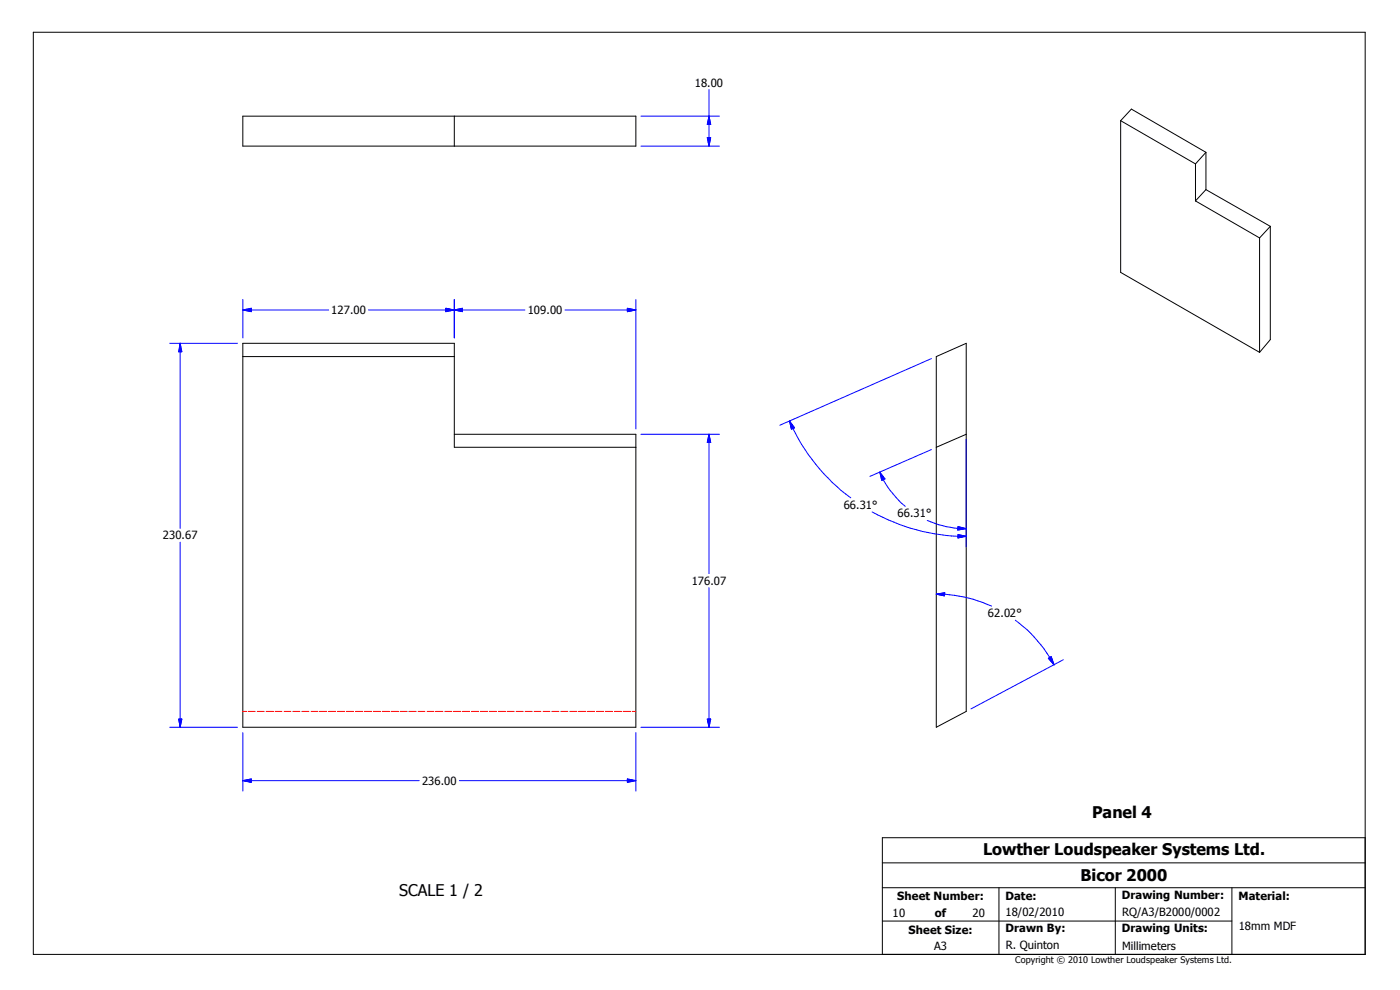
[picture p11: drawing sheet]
<svg xmlns="http://www.w3.org/2000/svg" width="420mm" height="297mm" viewBox="0 0 420 297" stroke-linecap="round" stroke-linejoin="round" font-family="sans-serif">
<g fill="none" stroke="#000" stroke-width=".3">
<path d="M10 9.7h399.4v276.3h-399.4zM72.8 34.8h117.9v9h-117.9zM136.2 34.8v9M336 36.2l22.5 12.9M336 36.2v45.4l41.7 24M336 36.2l3.3-3.5 22.3 12.9M358.5 49.1v11.1M361.6 56.8l-3.1 3.4M361.6 56.8l19.3 11M361.6 45.6v11.2M361.6 45.6l-3.1 3.5M358.5 60.2l19.2 11.1"/>
<path d="M377.7 71.3v34.3M380.9 67.8l-3.2 3.5M380.9 67.8v34l-3.2 3.8M72.8 106.9h63.4M280.8 106.9l8.9-4v110.3l-8.9 4.7zM136.2 130.1h54.5v87.8h-117.9v-115h63.4v31.1h54.5M289.7 130.1l-8.9 3.9M264.6 258.6h144.8M409.4 251.1h-144.8v34.9M264.6 276h104.8M264.6 266h144.8M299.6 266v20"/>
<path d="M334.4 266v20M369.4 266v20"/>
</g>
<g fill="none" stroke="#f00" stroke-width=".3">
<path d="M72.8 213.2h1.1M74.4 213.2h2.1M77.1 213.2h2.1M79.8 213.2h2.2M82.5 213.2h2.1M85.2 213.2h2.1M87.8 213.2h2.1M90.5 213.2h2.1M93.2 213.2h2.1M95.8 213.2h2.2M98.6 213.2h2.1M101.2 213.2h2.2"/>
<path d="M103.9 213.2h2.1M106.6 213.2h2.1M109.2 213.2h2.2M111.9 213.2h2.1M114.6 213.2h2.2M117.3 213.2h2.2M120 213.2h2.1M122.6 213.2h2.2M125.3 213.2h2.1M128 213.2h2.1M130.6 213.2h2.2M133.3 213.2h2.2"/>
<path d="M136 213.2h2.2M138.7 213.2h2.1M141.4 213.2h2.1M144 213.2h2.2M146.7 213.2h2.1M149.4 213.2h2.2M152.1 213.2h2.1M154.8 213.2h2.1M157.4 213.2h2.2M160.1 213.2h2.1M162.8 213.2h2.1M165.4 213.2h2.2"/>
<path d="M168.1 213.2h2.2M170.9 213.2h2.1M173.5 213.2h2.2M176.2 213.2h2.1M178.9 213.2h2.1M181.5 213.2h2.1M184.2 213.2h2.2M186.9 213.2h2.2M189.6 213.2h1.1"/>
</g>
<g fill="none" stroke="#00f" stroke-width=".3">
<path d="M192.2 34.8h23.5M212.6 26.9v16.9M212.6 34.8l.5 2.5h-1zM192.2 43.8h23.5M212.1 41.2h1l-.5 2.6zM72.8 92.9l2.6-.5v1zM72.8 89.8v11.5M72.8 92.9h25.8M110.5 92.9h46.9M133.7 92.4l2.5 .5-2.5 .5zM136.2 92.9l2.5-.5v1zM136.2 89.8v11.5"/>
<path d="M169.4 92.9h21.3M188.1 92.4l2.6 .5-2.6 .5zM190.7 89.8v38.7M50.9 102.9h20.3M54 102.9v55.4M54 102.9l.5 2.5h-.9zM279.3 107.5l-45.5 19.9M192.2 130.1h23.5M212.6 130.1v41.8M212.6 130.1l.5 2.5h-1zM236.7 126.2a57 57 0 0 0 18.4 23M236.7 126.2l1.6 2-1 .4z"/>
<path d="M279.3 134.7l-18.4 8.1M289.7 131.7v32.2M261.5 153.4a58.5 58.5 0 0 0 28.2 7.3M263.8 141.5a26.8 26.8 0 0 0 7.6 10.2M263.8 141.5l1.5 2-.9 .4zM278 156a27.5 27.5 0 0 0 11.7 2.4M287.3 157.8l2.4 .6-2.5 .4zM54 162.5v55.4M212.6 176.1v41.8M280.8 178.1a40.4 40.4 0 0 1 16.5 3.5M280.8 178.1l2.5-.5-.1 1zM287.3 160.2l2.4 .5-2.4 .5z"/>
<path d="M304.5 185.9a39.3 39.3 0 0 1 11.6 13.3M314.4 197.3l.8-.5 .9 2.4zM318.9 197.7l-27.7 14.7M50.9 217.9h20.3M53.6 215.5h.9l-.5 2.4zM72.8 219.6v17.5M190.7 219.6v17.5M192.2 217.9h23.5M212.1 215.5h1l-.5 2.4zM72.8 233.9h52.9M72.8 233.9l2.6-.5v1.1zM137.8 233.9h52.9"/>
<path d="M188.1 233.4l2.6 .5-2.6 .6z"/>
</g>
<g fill="#00f" stroke="#00f" stroke-width=".3">
<path d="M72.8 233.9l2.6-.5v1.1z" fill-rule="evenodd"/>
<path d="M188.1 233.4l2.6 .5-2.6 .6z" fill-rule="evenodd"/>
<path d="M54 102.9l.5 2.5h-.9z" fill-rule="evenodd"/>
<path d="M53.6 215.5h.9l-.5 2.4z" fill-rule="evenodd"/>
<path d="M212.6 130.1l.5 2.5h-1z" fill-rule="evenodd"/>
<path d="M212.1 215.5h1l-.5 2.4z" fill-rule="evenodd"/>
<path d="M136.2 92.9l2.5-.5v1z" fill-rule="evenodd"/>
<path d="M188.1 92.4l2.6 .5-2.6 .5z" fill-rule="evenodd"/>
<path d="M72.8 92.9l2.6-.5v1z" fill-rule="evenodd"/>
<path d="M133.7 92.4l2.5 .5-2.5 .5z" fill-rule="evenodd"/>
<path d="M212.6 34.8l.5 2.5h-1z" fill-rule="evenodd"/>
<path d="M212.1 41.2h1l-.5 2.6z" fill-rule="evenodd"/>
<path d="M236.7 126.2l1.6 2-1 .4z" fill-rule="evenodd"/>
<path d="M287.3 160.2l2.4 .5-2.4 .5z" fill-rule="evenodd"/>
<path d="M287.3 157.8l2.4 .6-2.5 .4z" fill-rule="evenodd"/>
<path d="M263.8 141.5l1.5 2-.9 .4z" fill-rule="evenodd"/>
<path d="M314.4 197.3l.8-.5 .9 2.4z" fill-rule="evenodd"/>
<path d="M280.8 178.1l2.5-.5-.1 1z" fill-rule="evenodd"/>
</g>
<g font-size="4.8">
<text x="327.5" y="245.2">Panel 4</text>
<text x="294.8" y="256.2">Lowther Loudspeaker Systems Ltd.</text>
<text x="119.7" y="268.7">SCALE 1 / 2</text>
<text x="324" y="264.1">Bicor 2000</text>
</g>
<g font-size="3.4">
<text x="208.4" y="26">18.00</text>
<text x="99.3" y="94.2">127.00</text>
<text x="158.2" y="94.2">109.00</text>
<text x="253" y="152.6">66.31°</text>
<text x="269.2" y="155">66.31°</text>
<text x="48.9" y="161.6">230.67</text>
<text x="207.4" y="175.3">176.07</text>
<text x="296.2" y="185">62.02°</text>
<text x="126.6" y="235.1">236.00</text>
<text x="269.1" y="269.8">Sheet Number:</text>
<text x="301.5" y="269.8">Date:</text>
<text x="336.4" y="269.5">Drawing Number:</text>
<text x="371.3" y="269.8">Material:</text>
<text x="267.6" y="274.8">10</text>
<text x="280.3" y="274.8">of</text>
<text x="291.6" y="274.8">20</text>
<text x="301.5" y="274.6">18/02/2010</text>
<text x="336.5" y="274.5">RQ/A3/B2000/0002</text>
<text x="272.5" y="279.8">Sheet Size:</text>
<text x="301.5" y="279.4">Drawn By:</text>
<text x="336.4" y="279.4">Drawing Units:</text>
<text x="371.4" y="278.8">18mm MDF</text>
<text x="280.1" y="284.7">A3</text>
<text x="301.6" y="284.5">R. Quinton</text>
<text x="336.5" y="284.7">Millimeters</text>
</g>
<text font-size="2.7" x="304.4" y="288.6">Copyright © 2010 Lowther Loudspeaker Systems Ltd.</text>
</svg>
